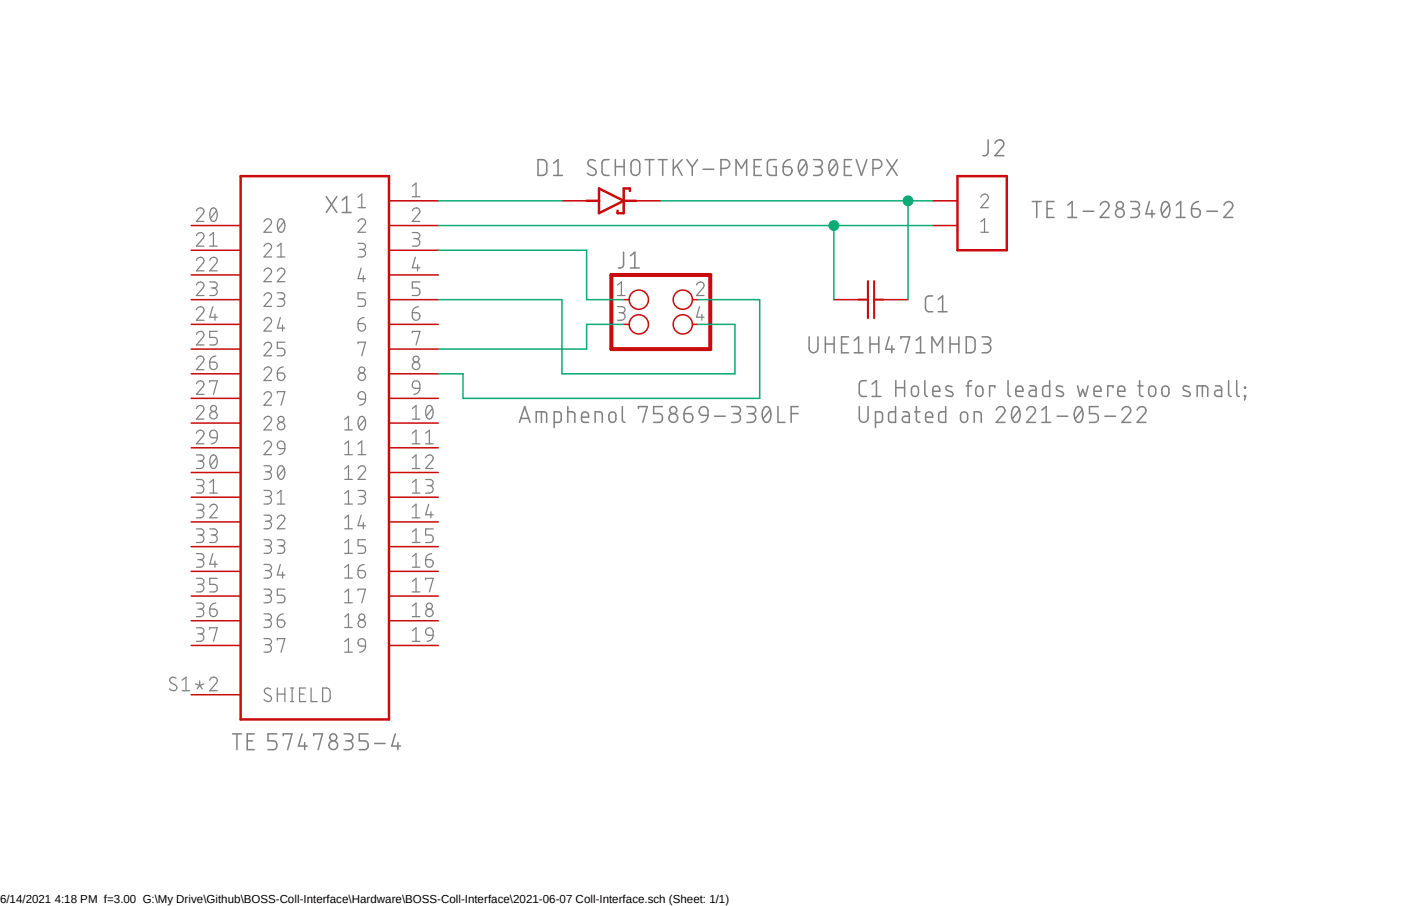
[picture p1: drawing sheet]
<?xml version="1.0" encoding="utf-8"?>
<!DOCTYPE eagle SYSTEM "eagle.dtd">
<eagle version="9.6.2">
<drawing>
<settings>
<setting alwaysvectorfont="no"/>
<setting verticaltext="up"/>
</settings>
<grid distance="0.1" unitdist="inch" unit="inch" style="lines" multiple="1" display="no" altdistance="0.01" altunitdist="inch" altunit="inch"/>
<schematic xreflabel="%F%N/%S.%C%R" xrefpart="/%S.%C%R">
<libraries>
<library name="AUmlib">
<symbols>
<symbol name="PINH2X2">
<wire x1="-5.08" y1="-2.54" x2="5.08" y2="-2.54" width="0.4064" layer="94"/>
<wire x1="5.08" y1="-2.54" x2="5.08" y2="5.08" width="0.4064" layer="94"/>
<wire x1="5.08" y1="5.08" x2="-5.08" y2="5.08" width="0.4064" layer="94"/>
<wire x1="-5.08" y1="5.08" x2="-5.08" y2="-2.54" width="0.4064" layer="94"/>
<text x="-4.445" y="5.715" size="1.778" layer="95">&gt;NAME</text>
<text x="-4.445" y="-5.08" size="1.778" layer="96">&gt;VALUE</text>
<pin name="1" x="-3.81" y="2.54" visible="pad" length="short" direction="pas" function="dot"/>
<pin name="2" x="3.81" y="2.54" visible="pad" length="short" direction="pas" function="dot" rot="R180"/>
<pin name="3" x="-3.81" y="0" visible="pad" length="short" direction="pas" function="dot"/>
<pin name="4" x="3.81" y="0" visible="pad" length="short" direction="pas" function="dot" rot="R180"/>
</symbol>
<symbol name="5747835-4">
<text x="-7.62" y="29.083" size="1.9304" layer="95">&gt;NAME</text>
<text x="-7.62" y="-29.21" size="1.9304" layer="96" align="top-left">&gt;VALUE</text>
<wire x1="-7.62" y1="27.94" x2="-7.62" y2="-27.94" width="0.254" layer="94"/>
<wire x1="-7.62" y1="-27.94" x2="7.62" y2="-27.94" width="0.254" layer="94"/>
<wire x1="7.62" y1="-27.94" x2="7.62" y2="27.94" width="0.254" layer="94"/>
<wire x1="7.62" y1="27.94" x2="-7.62" y2="27.94" width="0.254" layer="94"/>
<pin name="1" x="-12.7" y="25.4" length="middle" direction="pas"/>
<pin name="2" x="-12.7" y="22.86" length="middle" direction="pas"/>
<pin name="3" x="-12.7" y="20.32" length="middle" direction="pas"/>
<pin name="4" x="-12.7" y="17.78" length="middle" direction="pas"/>
<pin name="5" x="-12.7" y="15.24" length="middle" direction="pas"/>
<pin name="6" x="-12.7" y="12.7" length="middle" direction="pas"/>
<pin name="7" x="-12.7" y="10.16" length="middle" direction="pas"/>
<pin name="8" x="-12.7" y="7.62" length="middle" direction="pas"/>
<pin name="9" x="-12.7" y="5.08" length="middle" direction="pas"/>
<pin name="10" x="-12.7" y="2.54" length="middle" direction="pas"/>
<pin name="11" x="-12.7" y="0" length="middle" direction="pas"/>
<pin name="12" x="-12.7" y="-2.54" length="middle" direction="pas"/>
<pin name="13" x="-12.7" y="-5.08" length="middle" direction="pas"/>
<pin name="14" x="-12.7" y="-7.62" length="middle" direction="pas"/>
<pin name="15" x="-12.7" y="-10.16" length="middle" direction="pas"/>
<pin name="16" x="-12.7" y="-12.7" length="middle" direction="pas"/>
<pin name="17" x="-12.7" y="-15.24" length="middle" direction="pas"/>
<pin name="18" x="-12.7" y="-17.78" length="middle" direction="pas"/>
<pin name="19" x="-12.7" y="-20.32" length="middle" direction="pas"/>
<pin name="20" x="12.7" y="22.86" length="middle" direction="pas" rot="R180"/>
<pin name="21" x="12.7" y="20.32" length="middle" direction="pas" rot="R180"/>
<pin name="22" x="12.7" y="17.78" length="middle" direction="pas" rot="R180"/>
<pin name="23" x="12.7" y="15.24" length="middle" direction="pas" rot="R180"/>
<pin name="24" x="12.7" y="12.7" length="middle" direction="pas" rot="R180"/>
<pin name="25" x="12.7" y="10.16" length="middle" direction="pas" rot="R180"/>
<pin name="26" x="12.7" y="7.62" length="middle" direction="pas" rot="R180"/>
<pin name="27" x="12.7" y="5.08" length="middle" direction="pas" rot="R180"/>
<pin name="28" x="12.7" y="2.54" length="middle" direction="pas" rot="R180"/>
<pin name="29" x="12.7" y="0" length="middle" direction="pas" rot="R180"/>
<pin name="30" x="12.7" y="-2.54" length="middle" direction="pas" rot="R180"/>
<pin name="31" x="12.7" y="-5.08" length="middle" direction="pas" rot="R180"/>
<pin name="32" x="12.7" y="-7.62" length="middle" direction="pas" rot="R180"/>
<pin name="33" x="12.7" y="-10.16" length="middle" direction="pas" rot="R180"/>
<pin name="34" x="12.7" y="-12.7" length="middle" direction="pas" rot="R180"/>
<pin name="35" x="12.7" y="-15.24" length="middle" direction="pas" rot="R180"/>
<pin name="36" x="12.7" y="-17.78" length="middle" direction="pas" rot="R180"/>
<pin name="37" x="12.7" y="-20.32" length="middle" direction="pas" rot="R180"/>
<pin name="SHIELD" x="12.7" y="-25.4" length="middle" direction="pas" rot="R180"/>
</symbol>
<symbol name="1-2834016-2">
<wire x1="-2.54" y1="-2.54" x2="-2.54" y2="5.08" width="0.254" layer="94"/>
<wire x1="-2.54" y1="5.08" x2="2.54" y2="5.08" width="0.254" layer="94"/>
<wire x1="2.54" y1="5.08" x2="2.54" y2="-2.54" width="0.254" layer="94"/>
<wire x1="2.54" y1="-2.54" x2="-2.54" y2="-2.54" width="0.254" layer="94"/>
<text x="-2.54" y="6.35" size="1.778" layer="95">&gt;NAME</text>
<text x="-2.54" y="-5.08" size="1.778" layer="96">&gt;VALUE</text>
<pin name="1" x="-5.08" y="2.54" visible="pin" length="short" direction="pas"/>
<pin name="2" x="-5.08" y="0" visible="pin" length="short" direction="pas"/>
</symbol>
<symbol name="CAPH">
<pin name="2" x="7.62" y="0" visible="off" length="short" direction="pas" swaplevel="1" rot="R180"/>
<pin name="1" x="0" y="0" visible="off" length="short" direction="pas" swaplevel="1"/>
<wire x1="3.4798" y1="-1.905" x2="3.4798" y2="0" width="0.2032" layer="94"/>
<wire x1="3.4798" y1="0" x2="3.4798" y2="1.905" width="0.2032" layer="94"/>
<wire x1="4.1148" y1="-1.905" x2="4.1148" y2="0" width="0.2032" layer="94"/>
<wire x1="4.1148" y1="0" x2="4.1148" y2="1.905" width="0.2032" layer="94"/>
<wire x1="4.1148" y1="0" x2="5.08" y2="0" width="0.2032" layer="94"/>
<wire x1="2.54" y1="0" x2="3.4798" y2="0" width="0.2032" layer="94"/>
<text x="-0.0762" y="-5.5372" size="1.27" layer="96" rot="SR0">&gt;Value</text>
<text x="0.9906" y="4.6228" size="1.27" layer="95" rot="SR0">&gt;Name</text>
</symbol>
<symbol name="PMEG6030EVPX">
<text x="-5.08" y="2.54" size="1.778" layer="95">&gt;NAME</text>
<text x="-5.08" y="-3.81" size="1.778" layer="96">&gt;VALUE</text>
<wire x1="-1.27" y1="-1.27" x2="1.27" y2="0" width="0.254" layer="94"/>
<wire x1="1.27" y1="0" x2="-1.27" y2="1.27" width="0.254" layer="94"/>
<wire x1="1.905" y1="1.27" x2="1.27" y2="1.27" width="0.254" layer="94"/>
<wire x1="1.27" y1="1.27" x2="1.27" y2="0" width="0.254" layer="94"/>
<wire x1="-1.27" y1="1.27" x2="-1.27" y2="0" width="0.254" layer="94"/>
<wire x1="-1.27" y1="0" x2="-1.27" y2="-1.27" width="0.254" layer="94"/>
<wire x1="1.27" y1="0" x2="1.27" y2="-1.27" width="0.254" layer="94"/>
<wire x1="1.905" y1="1.27" x2="1.905" y2="1.016" width="0.254" layer="94"/>
<wire x1="1.27" y1="-1.27" x2="0.635" y2="-1.27" width="0.254" layer="94"/>
<wire x1="0.635" y1="-1.016" x2="0.635" y2="-1.27" width="0.254" layer="94"/>
<wire x1="-2.54" y1="0" x2="-1.27" y2="0" width="0.254" layer="94"/>
<wire x1="2.54" y1="0" x2="1.27" y2="0" width="0.254" layer="94"/>
<pin name="K" x="5.08" y="0" visible="off" length="short" direction="pas" rot="R180"/>
<pin name="A" x="-5.08" y="0" visible="off" length="short" direction="pas"/>
</symbol>
</symbols>
<devicesets>
<deviceset name="PINHD-2X2" prefix="J" uservalue="yes">
<gates>
<gate name="A" symbol="PINH2X2" x="0" y="0"/>
</gates>
<devices>
<device name="" package="2X02">
<connects>
<connect gate="A" pin="1" pad="1"/>
<connect gate="A" pin="2" pad="2"/>
<connect gate="A" pin="3" pad="3"/>
<connect gate="A" pin="4" pad="4"/>
</connects>
<package3dinstances>
<package3dinstance package3d_urn="urn:adsk.eagle:package:15461752/1"/>
</package3dinstances>
<technologies>
<technology name=""/>
</technologies>
</device>
<device name="/90" package="2X02/90">
<connects>
<connect gate="A" pin="1" pad="1"/>
<connect gate="A" pin="2" pad="2"/>
<connect gate="A" pin="3" pad="3"/>
<connect gate="A" pin="4" pad="4"/>
</connects>
<package3dinstances>
<package3dinstance package3d_urn="urn:adsk.eagle:package:22456/2"/>
</package3dinstances>
<technologies>
<technology name=""/>
</technologies>
</device>
<device name="AMP-75869-130LF" package="2X02-SHROUD">
<connects>
<connect gate="A" pin="1" pad="1"/>
<connect gate="A" pin="2" pad="2"/>
<connect gate="A" pin="3" pad="3"/>
<connect gate="A" pin="4" pad="4"/>
</connects>
<package3dinstances>
<package3dinstance package3d_urn="urn:adsk.eagle:package:24897806/2"/>
</package3dinstances>
<technologies>
<technology name=""/>
</technologies>
</device>
</devices>
</deviceset>
<deviceset name="DE-37-TE-CONNECTIVITY-5747835-4" prefix="J">
<gates>
<gate name="G$1" symbol="5747835-4" x="0" y="0"/>
</gates>
<devices>
<device name="" package="TE_5747835-4">
<connects>
<connect gate="G$1" pin="1" pad="1"/>
<connect gate="G$1" pin="10" pad="10"/>
<connect gate="G$1" pin="11" pad="11"/>
<connect gate="G$1" pin="12" pad="12"/>
<connect gate="G$1" pin="13" pad="13"/>
<connect gate="G$1" pin="14" pad="14"/>
<connect gate="G$1" pin="15" pad="15"/>
<connect gate="G$1" pin="16" pad="16"/>
<connect gate="G$1" pin="17" pad="17"/>
<connect gate="G$1" pin="18" pad="18"/>
<connect gate="G$1" pin="19" pad="19"/>
<connect gate="G$1" pin="2" pad="2"/>
<connect gate="G$1" pin="20" pad="20"/>
<connect gate="G$1" pin="21" pad="21"/>
<connect gate="G$1" pin="22" pad="22"/>
<connect gate="G$1" pin="23" pad="23"/>
<connect gate="G$1" pin="24" pad="24"/>
<connect gate="G$1" pin="25" pad="25"/>
<connect gate="G$1" pin="26" pad="26"/>
<connect gate="G$1" pin="27" pad="27"/>
<connect gate="G$1" pin="28" pad="28"/>
<connect gate="G$1" pin="29" pad="29"/>
<connect gate="G$1" pin="3" pad="3"/>
<connect gate="G$1" pin="30" pad="30"/>
<connect gate="G$1" pin="31" pad="31"/>
<connect gate="G$1" pin="32" pad="32"/>
<connect gate="G$1" pin="33" pad="33"/>
<connect gate="G$1" pin="34" pad="34"/>
<connect gate="G$1" pin="35" pad="35"/>
<connect gate="G$1" pin="36" pad="36"/>
<connect gate="G$1" pin="37" pad="37"/>
<connect gate="G$1" pin="4" pad="4"/>
<connect gate="G$1" pin="5" pad="5"/>
<connect gate="G$1" pin="6" pad="6"/>
<connect gate="G$1" pin="7" pad="7"/>
<connect gate="G$1" pin="8" pad="8"/>
<connect gate="G$1" pin="9" pad="9"/>
<connect gate="G$1" pin="SHIELD" pad="S1 S2"/>
</connects>
<package3dinstances>
<package3dinstance package3d_urn="urn:adsk.eagle:package:28471019/2"/>
</package3dinstances>
<technologies>
<technology name="">
<attribute name="CENTERLINE_PITCH" value="2.74 mm[.108 in]"/>
<attribute name="COMMENT" value="5747835-4"/>
<attribute name="DESCRIPTION" value=" 37 MSFL PLUG RA 590 (IN,FM,BL) "/>
<attribute name="DIGI-KEY_PART_NUMBER" value="A32082-ND"/>
<attribute name="MF" value="TE Connectivity"/>
<attribute name="MP" value="5747835-4"/>
<attribute name="NUMBER_OF_POSITIONS" value="37"/>
<attribute name="PACKAGE" value="None"/>
<attribute name="PRODUCT_TYPE" value="Connector"/>
<attribute name="PURCHASE-URL" value="https://pricing.snapeda.com/search/part/5747835-4/?ref=eda"/>
</technology>
</technologies>
</device>
</devices>
</deviceset>
<deviceset name="TERMINAL_BLOCK_2PIN_1-2834016-2" prefix="J">
<gates>
<gate name="G$1" symbol="1-2834016-2" x="0" y="0"/>
</gates>
<devices>
<device name="" package="TE_1-2834016-2">
<connects>
<connect gate="G$1" pin="1" pad="1.1 1.2"/>
<connect gate="G$1" pin="2" pad="2.1 2.2"/>
</connects>
<package3dinstances>
<package3dinstance package3d_urn="urn:adsk.eagle:package:27672122/2"/>
</package3dinstances>
<technologies>
<technology name="">
<attribute name="COMMENT" value="1-2834016-2"/>
<attribute name="DESCRIPTION" value=" Conn PC Terminal Block 2 POS 2.54mm Solder ST Thru-Hole 6A/Contact Box/Carton "/>
<attribute name="DIGI-KEY_PART_NUMBER" value="A123829-ND"/>
<attribute name="EU_ROHS_COMPLIANCE" value="Compliant"/>
<attribute name="MF" value="TE Connectivity"/>
<attribute name="MP" value="1-2834016-2"/>
<attribute name="PACKAGE" value="None"/>
<attribute name="PURCHASE-URL" value="https://pricing.snapeda.com/search/part/1-2834016-2/?ref=eda"/>
</technology>
</technologies>
</device>
</devices>
</deviceset>
<deviceset name="ELECTROLYTIC_UHE1H471MHD3" prefix="C">
<gates>
<gate name="A" symbol="CAPH" x="0" y="0" swaplevel="1"/>
</gates>
<devices>
<device name="" package="U1-EE_NCH">
<connects>
<connect gate="A" pin="1" pad="1"/>
<connect gate="A" pin="2" pad="2"/>
</connects>
<package3dinstances>
<package3dinstance package3d_urn="urn:adsk.eagle:package:27672260/3"/>
</package3dinstances>
<technologies>
<technology name="">
<attribute name="BUILT_BY" value="EMA_UL_Team" constant="no"/>
<attribute name="MANUFACTURER_PART_NUMBER" value="UHE1H471MHD3" constant="no"/>
<attribute name="SOURCELIBRARY" value="Nichicon_2014-12-31" constant="no"/>
<attribute name="VENDOR" value="Nichicon" constant="no"/>
</technology>
</technologies>
</device>
</devices>
</deviceset>
<deviceset name="SCHOTTKY-PMEG6030EVPX" prefix="D">
<gates>
<gate name="G$1" symbol="PMEG6030EVPX" x="0" y="0"/>
</gates>
<devices>
<device name="" package="DIO_PMEG6030EVPX">
<connects>
<connect gate="G$1" pin="A" pad="2"/>
<connect gate="G$1" pin="K" pad="1"/>
</connects>
<package3dinstances>
<package3dinstance package3d_urn="urn:adsk.eagle:package:28188986/2"/>
</package3dinstances>
<technologies>
<technology name="">
<attribute name="DESCRIPTION" value=" Diode Schottky 60V 3A Surface Mount SOD-128/CFP5 "/>
<attribute name="DIGI-KEY_PART_NUMBER" value="1727-1349-1-ND"/>
<attribute name="MF" value="Nexperia USA"/>
<attribute name="MP" value="PMEG6030EVPX"/>
<attribute name="PACKAGE" value="CFP5-2 Nexperia USA Inc."/>
<attribute name="PURCHASE-URL" value="https://pricing.snapeda.com/search/part/PMEG6030EVPX/?ref=eda"/>
</technology>
</technologies>
</device>
</devices>
</deviceset>
</devicesets>
</library>
</libraries>
<attributes>
</attributes>
<variantdefs>
</variantdefs>
<classes>
<class number="0" name="default" width="0" drill="0">
</class>
</classes>
<parts>
<part name="J1" library="AUmlib" deviceset="PINHD-2X2" device="AMP-75869-130LF" package3d_urn="urn:adsk.eagle:package:24897806/2" value="Amphenol 75869-330LF"/>
<part name="X1" library="AUmlib" deviceset="DE-37-TE-CONNECTIVITY-5747835-4" device="" package3d_urn="urn:adsk.eagle:package:28471019/2" value="TE 5747835-4"/>
<part name="J2" library="AUmlib" deviceset="TERMINAL_BLOCK_2PIN_1-2834016-2" device="" package3d_urn="urn:adsk.eagle:package:27672122/2" value="TE 1-2834016-2"/>
<part name="C1" library="AUmlib" deviceset="ELECTROLYTIC_UHE1H471MHD3" device="" package3d_urn="urn:adsk.eagle:package:27672260/3" value="UHE1H471MHD3"/>
<part name="D1" library="AUmlib" deviceset="SCHOTTKY-PMEG6030EVPX" device="" package3d_urn="urn:adsk.eagle:package:28188986/2"/>
</parts>
<sheets>
<sheet>
<plain>
<text x="73.66" y="43.18" size="1.778" layer="250">C1 Holes for leads were too small;
Updated on 2021-05-22</text>
</plain>
<instances>
<instance part="J1" gate="A" x="53.34" y="53.34" smashed="yes">
<attribute name="NAME" x="48.895" y="59.055" size="1.778" layer="95"/>
<attribute name="VALUE" x="38.735" y="43.18" size="1.778" layer="96"/>
</instance>
<instance part="X1" gate="G$1" x="17.78" y="40.64" smashed="yes" rot="MR0">
<attribute name="NAME" x="21.59" y="64.77" size="1.778" layer="95" rot="MR0"/>
<attribute name="VALUE" x="26.67" y="9.525" size="1.778" layer="96" rot="MR0"/>
</instance>
<instance part="J2" gate="G$1" x="86.36" y="66.04" smashed="yes" rot="MR180">
<attribute name="NAME" x="86.36" y="72.39" size="1.778" layer="95" rot="MR180"/>
<attribute name="VALUE" x="91.44" y="66.04" size="1.778" layer="96" rot="MR180"/>
</instance>
<instance part="C1" gate="A" x="78.74" y="55.88" smashed="yes" rot="R180">
<attribute name="VALUE" x="68.5038" y="50.3428" size="1.778" layer="96" rot="SR0"/>
<attribute name="NAME" x="82.8294" y="56.3372" size="1.778" layer="95" rot="SR180"/>
</instance>
<instance part="D1" gate="G$1" x="48.26" y="66.04" smashed="yes">
<attribute name="NAME" x="40.64" y="68.58" size="1.778" layer="95"/>
<attribute name="VALUE" x="45.72" y="68.58" size="1.778" layer="96"/>
</instance>
</instances>
<busses>
</busses>
<nets>
<net name="+24V-FROM-SPECMECH" class="0">
<segment>
<pinref part="X1" gate="G$1" pin="1"/>
<pinref part="D1" gate="G$1" pin="A"/>
<wire x1="30.48" y1="66.04" x2="43.18" y2="66.04" width="0.1524" layer="91"/>
</segment>
</net>
<net name="+24V-TO-ROBOCLAW" class="0">
<segment>
<pinref part="D1" gate="G$1" pin="K"/>
<wire x1="53.34" y1="66.04" x2="78.74" y2="66.04" width="0.1524" layer="91"/>
<pinref part="J2" gate="G$1" pin="2"/>
<pinref part="C1" gate="A" pin="1"/>
<wire x1="78.74" y1="66.04" x2="81.28" y2="66.04" width="0.1524" layer="91"/>
<wire x1="78.74" y1="55.88" x2="78.74" y2="66.04" width="0.1524" layer="91"/>
<junction x="78.74" y="66.04"/>
</segment>
</net>
<net name="GND-ROBOCLAW" class="0">
<segment>
<pinref part="X1" gate="G$1" pin="2"/>
<wire x1="30.48" y1="63.5" x2="71.12" y2="63.5" width="0.1524" layer="91"/>
<pinref part="J2" gate="G$1" pin="1"/>
<pinref part="C1" gate="A" pin="2"/>
<wire x1="71.12" y1="63.5" x2="81.28" y2="63.5" width="0.1524" layer="91"/>
<wire x1="71.12" y1="55.88" x2="71.12" y2="63.5" width="0.1524" layer="91"/>
<junction x="71.12" y="63.5"/>
</segment>
</net>
<net name="ROBO-RX" class="0">
<segment>
<pinref part="X1" gate="G$1" pin="3"/>
<wire x1="30.48" y1="60.96" x2="45.72" y2="60.96" width="0.1524" layer="91"/>
<wire x1="45.72" y1="60.96" x2="45.72" y2="55.88" width="0.1524" layer="91"/>
<pinref part="J1" gate="A" pin="1"/>
<wire x1="45.72" y1="55.88" x2="49.53" y2="55.88" width="0.1524" layer="91"/>
</segment>
</net>
<net name="GND-SPECMECH" class="0">
<segment>
<pinref part="X1" gate="G$1" pin="5"/>
<wire x1="30.48" y1="55.88" x2="43.18" y2="55.88" width="0.1524" layer="91"/>
<wire x1="43.18" y1="55.88" x2="43.18" y2="48.26" width="0.1524" layer="91"/>
<wire x1="43.18" y1="48.26" x2="60.96" y2="48.26" width="0.1524" layer="91"/>
<wire x1="60.96" y1="48.26" x2="60.96" y2="53.34" width="0.1524" layer="91"/>
<pinref part="J1" gate="A" pin="4"/>
<wire x1="60.96" y1="53.34" x2="57.15" y2="53.34" width="0.1524" layer="91"/>
</segment>
</net>
<net name="ROBO-TX" class="0">
<segment>
<pinref part="X1" gate="G$1" pin="7"/>
<wire x1="30.48" y1="50.8" x2="45.72" y2="50.8" width="0.1524" layer="91"/>
<wire x1="45.72" y1="50.8" x2="45.72" y2="53.34" width="0.1524" layer="91"/>
<pinref part="J1" gate="A" pin="3"/>
<wire x1="45.72" y1="53.34" x2="49.53" y2="53.34" width="0.1524" layer="91"/>
</segment>
</net>
<net name="VCC-SPECMECH" class="0">
<segment>
<pinref part="J1" gate="A" pin="2"/>
<wire x1="57.15" y1="55.88" x2="63.5" y2="55.88" width="0.1524" layer="91"/>
<wire x1="63.5" y1="55.88" x2="63.5" y2="45.72" width="0.1524" layer="91"/>
<pinref part="X1" gate="G$1" pin="8"/>
<wire x1="30.48" y1="48.26" x2="33.02" y2="48.26" width="0.1524" layer="91"/>
<wire x1="33.02" y1="48.26" x2="33.02" y2="45.72" width="0.1524" layer="91"/>
<wire x1="33.02" y1="45.72" x2="63.5" y2="45.72" width="0.1524" layer="91"/>
</segment>
</net>
</nets>
</sheet>
</sheets>
</schematic>
</drawing>
<compatibility>
<note version="6.3" minversion="6.2.2" severity="warning">
Since Version 6.2.2 text objects can contain more than one line,
which will not be processed correctly with this version.
</note>
<note version="8.2" severity="warning">
Since Version 8.2, EAGLE supports online libraries. The ids
of those online libraries will not be understood (or retained)
with this version.
</note>
<note version="8.3" severity="warning">
Since Version 8.3, EAGLE supports URNs for individual library
assets (packages, symbols, and devices). The URNs of those assets
will not be understood (or retained) with this version.
</note>
<note version="8.3" severity="warning">
Since Version 8.3, EAGLE supports the association of 3D packages
with devices in libraries, schematics, and board files. Those 3D
packages will not be understood (or retained) with this version.
</note>
</compatibility>
</eagle>
